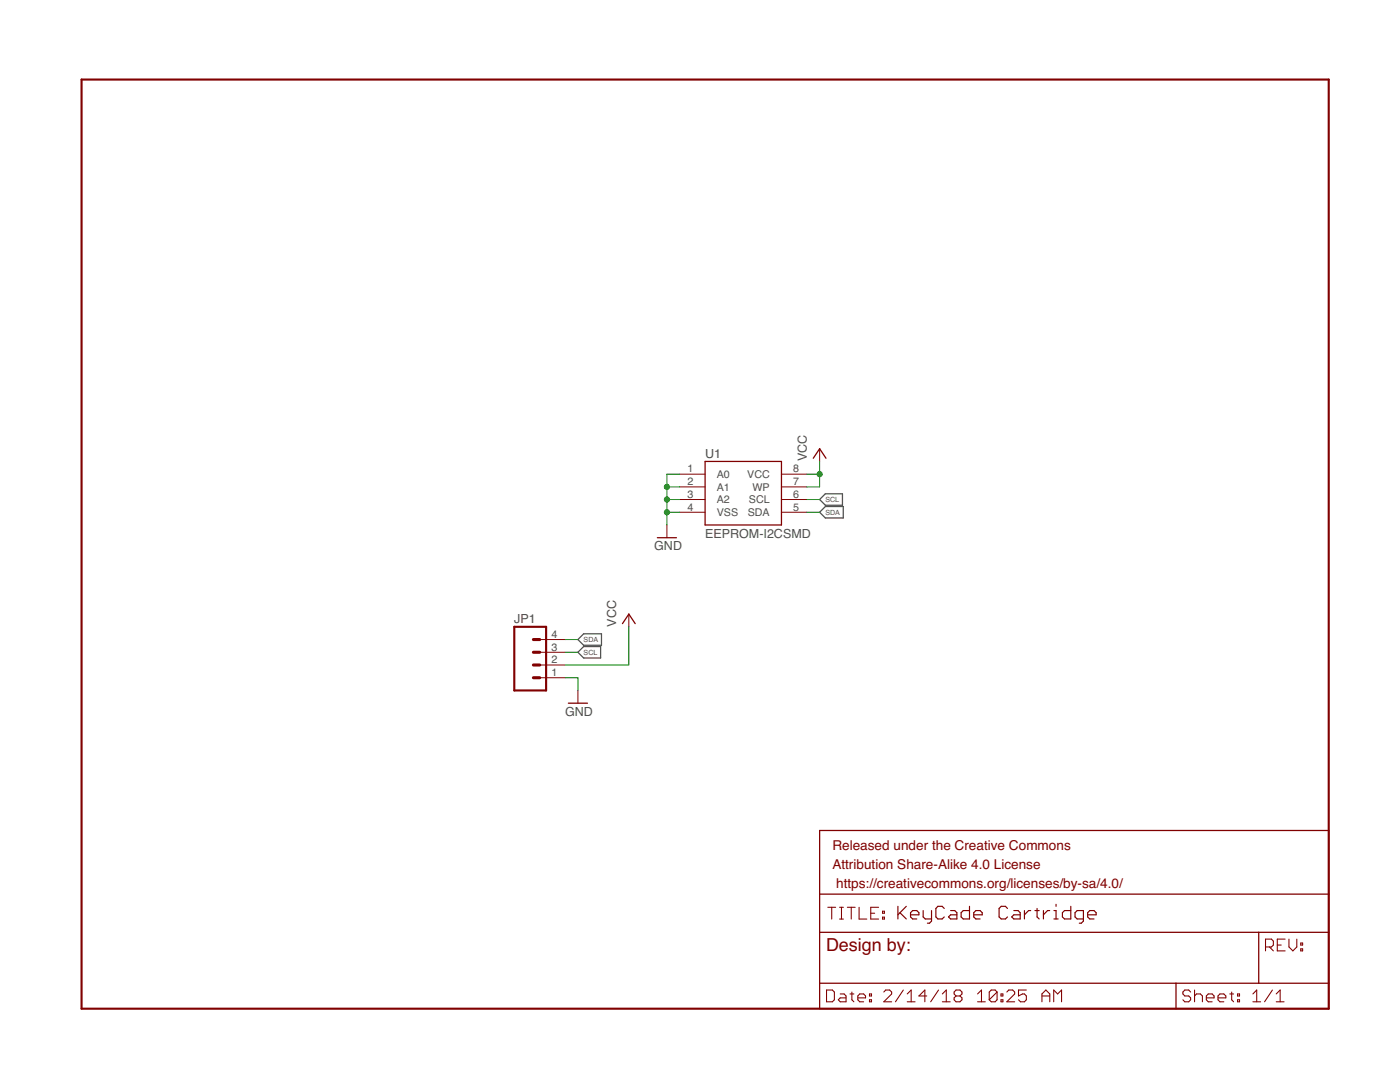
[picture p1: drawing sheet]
<svg xmlns="http://www.w3.org/2000/svg" width="279mm" height="216mm" viewBox="0 0 279 216" stroke-linecap="round" stroke-linejoin="round" font-family="sans-serif">
<path d="M163.6 99.7l1.1-1.2h3.4v2.3h-3.4zM163.6 102.2l1.1-1.1h3.6v2.3h-3.6zM115.3 127.6l1.2-1.1h3.5v2.3h-3.5zM115.3 130.2l1.2-1.2h3.4v2.3h-3.4z" fill="none" stroke="#505050" stroke-width=".25"/>
<path d="M16.3 15.9h248.9v185.4h-248.9zM102.6 125.1h6.4v12.7h-6.4z" fill="none" stroke="#800000" stroke-width=".42"/>
<path d="M106.4 130.2h1.3M106.4 132.7h1.3M106.4 135.2h1.3M106.4 127.6h1.3" fill="none" stroke="#800000" stroke-width=".61"/>
<g fill="none" stroke="#800000" stroke-width=".2">
<path d="M135.6 97.2h5.1M135.6 94.6h5.1M135.6 99.7h5.1M156 97.2h5M156 94.6h5M156 99.7h5M163.6 89.5v2.6M133.1 104.8v2.5M135.6 102.2h5.1M156 102.2h5M107.7 135.2h5.1M107.7 132.7h5.1"/>
<path d="M107.7 130.2h5.1M107.7 127.6h5.1M115.3 137.8v2.5M125.5 122.5v2.6"/>
</g>
<path d="M140.7 92.1h15.3v12.7h-15.3zM162.3 91.4l1.3-1.9 1.2 1.9M131.2 107.3h3.8M124.2 124.4l1.3-1.9 1.3 1.9M113.4 140.3h3.8M163.6 165.7h101.6v35.6h-101.6zM163.6 178.4h101.6M163.6 186h101.6M163.6 196.2h101.6M234.7 196.2v5.1M251.2 186v10.2" fill="none" stroke="#800000" stroke-width=".25"/>
<g fill="none" stroke="#800000" stroke-width=".21">
<path d="M165 197.5h1.1l.4 .5v1.5l-.4 .4h-1.1zM165.2 181h1.6M166 181v2.4M167.6 181h.7M167.6 183.4h.7M167.7 198.3h.8l.3 .4v1.2h-1.1l-.4-.4 .4-.4h1.1M167.9 181v2.4M169.1 181h1.6M169.6 198.3h.8M169.9 181v2.4M170 198v1.5l.4 .4M171.2 199.1h1.5v-.4l-.3-.4h-.8l-.4 .4v.8l.4 .4h.8"/>
<path d="M171.4 181v2.4h1.6M173.5 199.5h.4v.4h-.4zM173.5 198.3h.4v.4h-.4zM173.8 182.2h.8M175.3 181h-1.5v2.4h1.5M176.1 183h.4v.4h-.4zM176.1 181.8h.4v.4h-.4zM176.4 198l.4-.5h.7l.4 .5v.3l-1.5 1.6h1.5M180.3 197.5l-1.6 2.4M181.1 199.9h1.5M181.1 198.3l.7-.8v2.4M185 198.7h-1.6l1.2-1.2v2.4"/>
<path d="M187.3 197.5l-1.6 2.4M188.1 199.9h1.5M188.1 198.3l.7-.8v2.4M190.8 198.7l-.4 .4v.4l.4 .4h.8l.4-.4v-.4l-.4-.4M190.8 198.7l-.4-.4v-.3l.4-.5h.8l.4 .5v.3l-.4 .4M190.8 198.7h.8M195.1 199.9h1.5M195.1 198.3l.8-.8v2.4M199 198v1.5l-.4 .4h-.8l-.4-.4M199 198l-.4-.5h-.8l-.4 .5v1.5M199 198l-1.6 1.5M199.8 199.5h.4v.4h-.4z"/>
<path d="M199.8 198.3h.4v.4h-.4zM200.9 198l.4-.5h.8l.4 .5v.3l-1.6 1.6h1.6M204.8 197.5h-1.5v1.2l.7-.4h.4l.4 .4v.8l-.4 .4h-.7l-.4-.4M207.9 198.7h1.6M207.9 199.9v-1.6l.8-.8 .8 .8v1.6M210.3 199.9v-2.4l.8 .8 .8-.8v2.4M237.6 198l-.4-.5h-.7l-.4 .5v.3l.4 .4h.7l.4 .4v.4l-.4 .4h-.7l-.4-.4M238.4 198.7l.4-.4h.8l.4 .4v1.2M238.4 197.5v2.4M240.7 199.1h1.6v-.4l-.4-.4h-.8l-.4 .4v.8l.4 .4h.8M243.1 199.1h1.5v-.4l-.4-.4h-.7l-.4 .4v.8l.4 .4h.7M245.4 198.3h.8"/>
<path d="M245.8 198v1.5l.4 .4M247 199.5h.4v.4h-.4zM247 198.3h.4v.4h-.4zM250 199.9h1.6M250 198.3l.8-.8v2.4M252.6 189h1.1l.4-.4v-.8l-.4-.4h-1.1v2.3M253.3 189l.8 .7M253.9 197.5l-1.5 2.4M254.7 199.9h1.6M254.7 198.3l.8-.8v2.4M254.9 188.6h.8M256.5 187.4h-1.6v2.3h1.6"/>
<path d="M257.2 187.4v1.6l.8 .7 .8-.7v-1.6M259.6 189.3h.4v.4h-.4zM259.6 188.2h.4v.4h-.4z"/>
</g>
<g fill="none" stroke="#800000" stroke-width=".23">
<path d="M179.2 180.8v2.6M179.6 182.1l1.3 1.3M180.9 180.8l-1.7 1.7M181.7 182.5h1.7v-.4l-.4-.4h-.9l-.4 .4v.9l.4 .4h.9M184.2 181.7v1.3l.5 .4h1.2M185.9 181.7v2.1l-.4 .4h-.4M188.4 181.3l-.4-.5h-.8l-.4 .5v1.7l.4 .4h.8l.4-.4M189.7 181.7h.8l.5 .4v1.3h-1.3l-.4-.4 .4-.5h1.3M193.5 180.8v2.6h-1.3l-.4-.4v-.9l.4-.4h1.3M194.3 182.5h1.7v-.4l-.4-.4h-.8l-.5 .4v.9l.5 .4h.8M201.1 181.3l-.4-.5h-.9l-.4 .5v1.7l.4 .4h.9l.4-.4M202.3 181.7h.9l.4 .4v1.3h-1.3l-.4-.4 .4-.5h1.3"/>
<path d="M204.4 181.7v1.7M205.7 181.7h-.4l-.9 .8M206.5 181.7h.9M207 181.3v1.7l.4 .4M208.2 181.7v1.7M209.5 181.7h-.4l-.9 .8M210.3 183.4h.9M210.3 181.7h.5v1.7M210.8 180.4v.4M213.7 180.8v2.6h-1.3l-.4-.4v-.9l.4-.4h1.3M216.2 183.4h-1.2l-.5-.4v-.9l.5-.4h1.2v2.1l-.4 .4h-.4M217.1 182.5h1.7v-.4l-.5-.4h-.8l-.4 .4v.9l.4 .4h.8"/>
</g>
<path d="M133.1 99.7h2.5M133.1 97.2h2.5M135.6 94.6h-2.5v10.2M161 99.7h2.6M161 94.6h2.6M163.6 92.1v5.1h-2.6M133.1 102.2h2.5M161 102.2h2.6M112.8 127.6h2.5M112.8 130.2h2.5M112.8 135.2h2.5v2.6M125.5 125.1v7.6h-12.7" fill="none" stroke="#008000" stroke-width=".2"/>
<g fill="#008000" stroke="#008000" stroke-width=".2">
<circle cx="133.1" cy="102.2" r=".51"/>
<circle cx="133.1" cy="99.7" r=".51"/>
<circle cx="133.1" cy="97.2" r=".51"/>
<circle cx="163.6" cy="94.6" r=".51"/>
</g>
<text font-size="3.6" fill="#800000" x="164.9" y="189.8">Design by:</text>
<g font-size="2.7" fill="#800000">
<text x="166.1" y="169.5">Released under the Creative Commons</text>
<text x="166.1" y="173.3">Attribution Share-Alike 4.0 License</text>
<text x="166.9" y="177.1">https://creativecommons.org/licenses/by-sa/4.0/</text>
</g>
<g font-size="2.5" fill="#505050">
<text x="140.7" y="91.3">U1</text>
<text x="161" y="92.1" transform="rotate(-90 161 92.1)">VCC</text>
<text x="140.7" y="107.3">EEPROM-I2CSMD</text>
<text x="130.6" y="109.8">GND</text>
<text x="102.6" y="124.3">JP1</text>
<text x="122.9" y="125.1" transform="rotate(-90 122.9 125.1)">VCC</text>
<text x="112.8" y="142.9">GND</text>
</g>
<g font-size="2.1" fill="#505050">
<text x="137.2" y="94.2">1</text>
<text x="143.1" y="95.4">A0</text>
<text x="149.1" y="95.4">VCC</text>
<text x="158.3" y="94.2">8</text>
<text x="137.2" y="101.9">4</text>
<text x="137.2" y="99.3">3</text>
<text x="137.2" y="96.8">2</text>
<text x="143.1" y="100.4">A2</text>
<text x="143.1" y="97.9">A1</text>
<text x="149.5" y="100.4">SCL</text>
<text x="150.2" y="97.9">WP</text>
<text x="158.3" y="96.8">7</text>
<text x="158.3" y="99.3">6</text>
<text x="158.3" y="101.9">5</text>
<text x="143.1" y="103">VSS</text>
<text x="149.2" y="103">SDA</text>
<text x="110" y="129.8">3</text>
<text x="110" y="127.3">4</text>
<text x="110" y="134.9">1</text>
<text x="110" y="132.3">2</text>
</g>
<g font-size="1.4" fill="#505050">
<text x="164.7" y="100.2">SCL</text>
<text x="164.7" y="102.7">SDA</text>
<text x="116.5" y="128.1">SDA</text>
<text x="116.5" y="130.7">SCL</text>
</g>
</svg>
